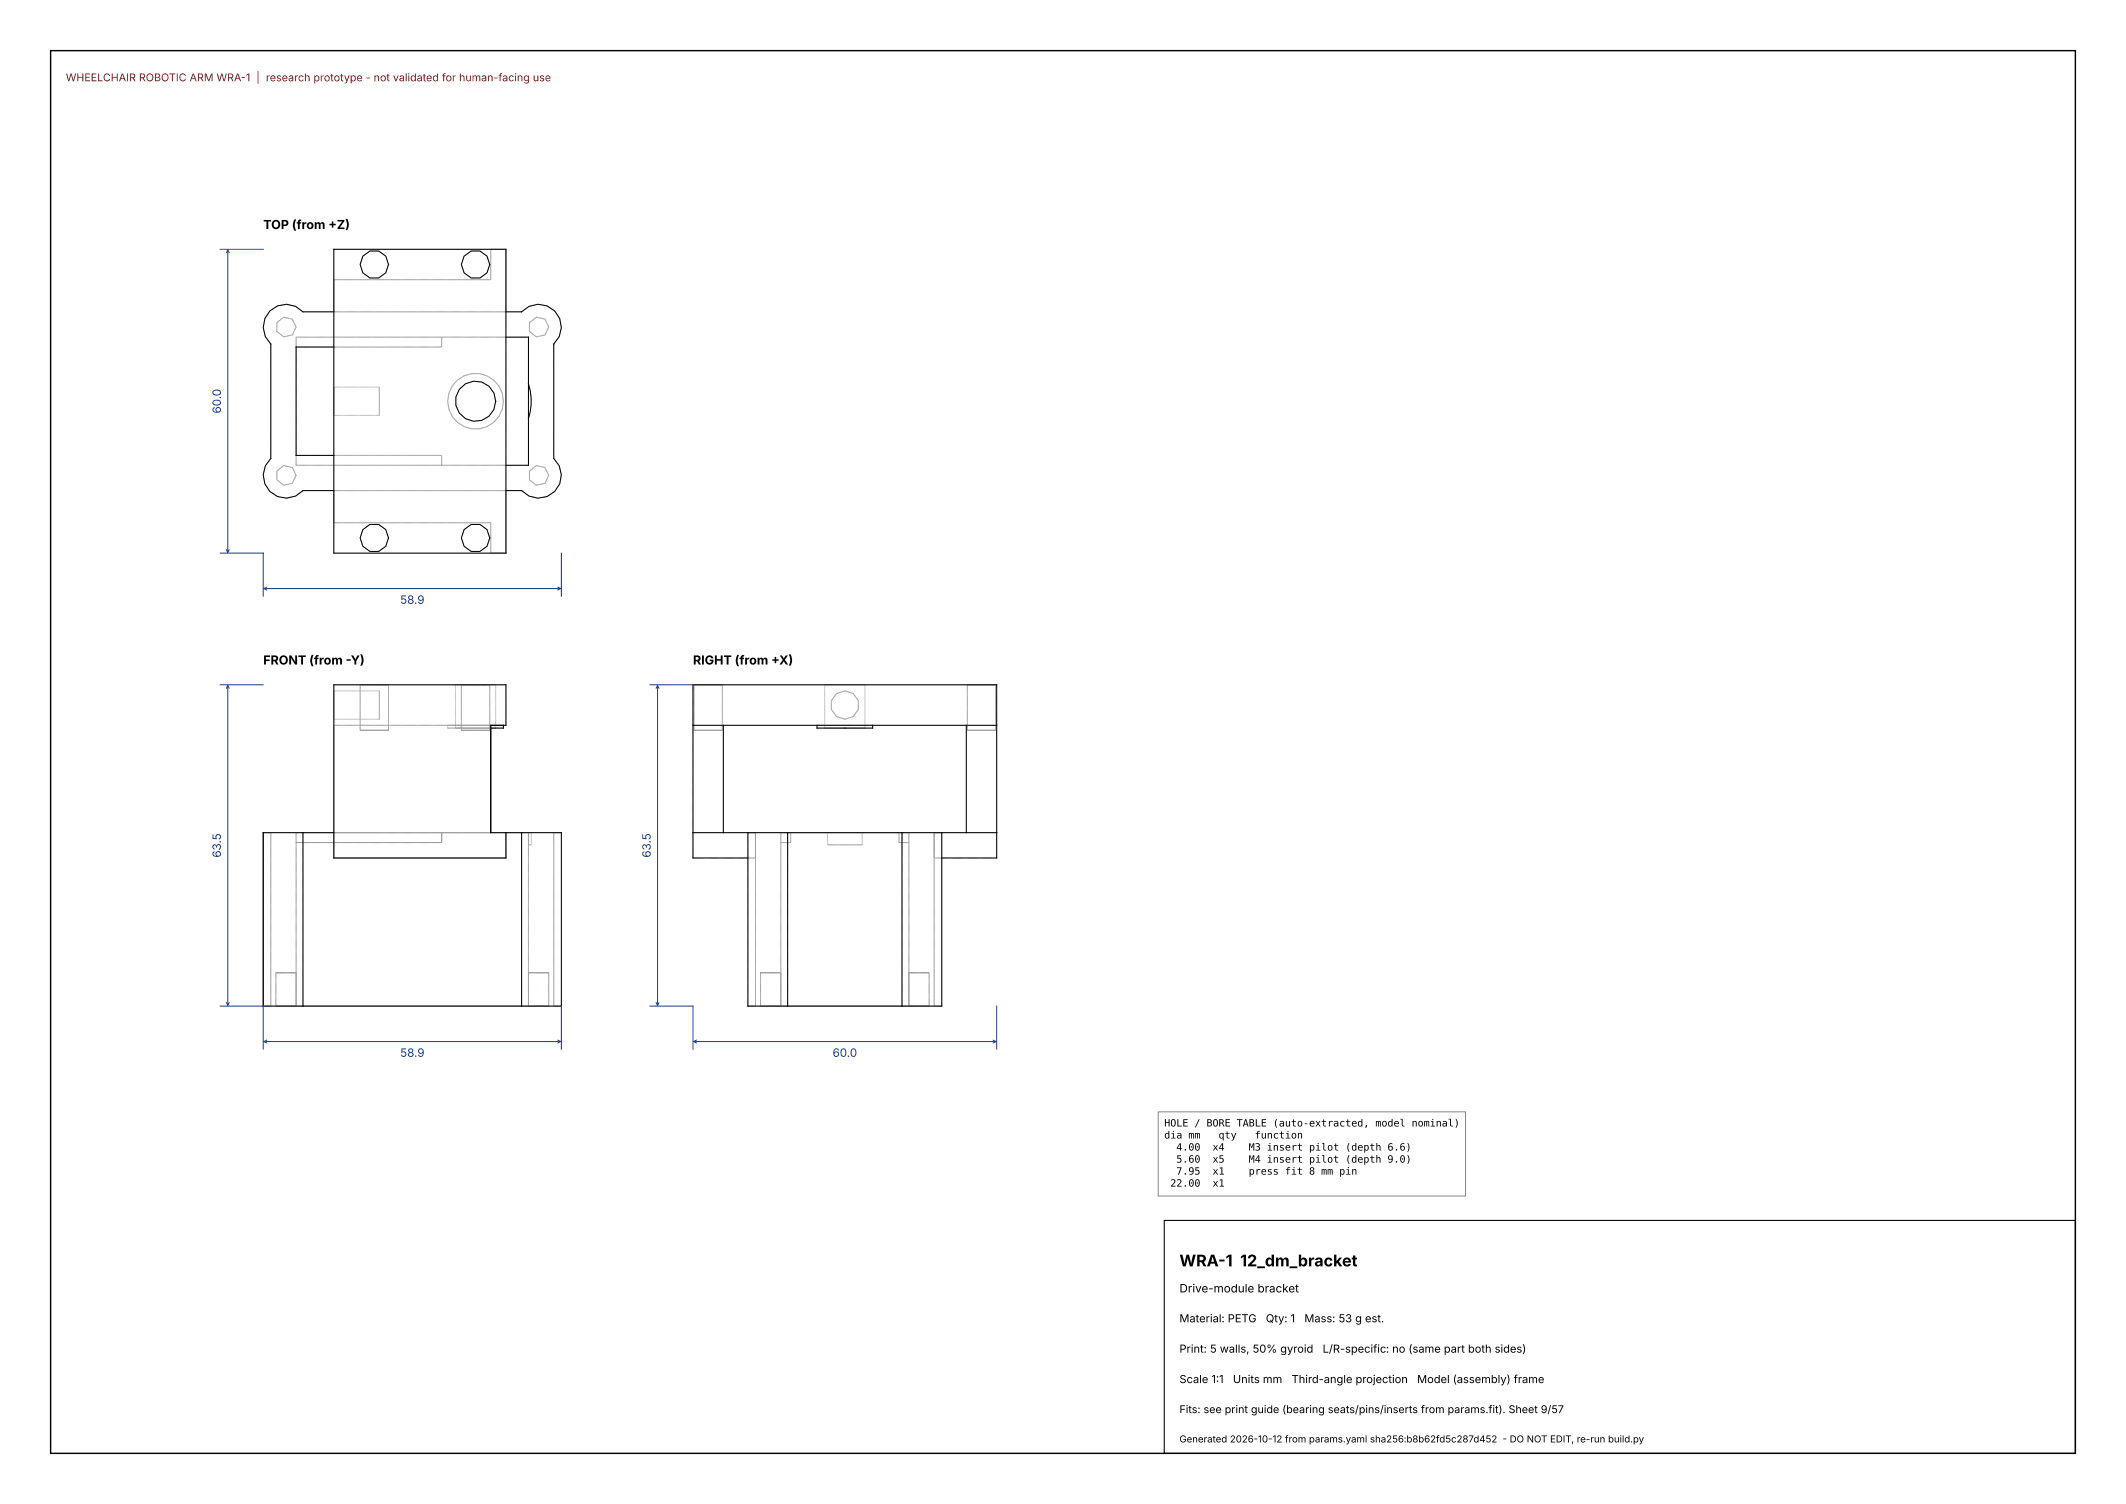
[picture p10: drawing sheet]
<svg xmlns="http://www.w3.org/2000/svg" width="420mm" height="297mm" viewBox="0 0 420 297" stroke-linecap="round" stroke-linejoin="round" font-family="sans-serif">
<path d="M10 10h400v277h-400z" fill="none" stroke="#000" stroke-width=".28"/>
<path d="M230 241h180v46h-180z" fill="none" stroke="#000" stroke-width=".21"/>
<g fill="none" stroke="#9a9a9a" stroke-width=".2">
<path d="M65.9 49.2h34v60h-34zM96.9 49.2v6h-31M53.3 61.4a4.5 4.5 0 0 1 6.6 .2h43.1a4.5 4.5 0 0 1 6.6-.2 4.5 4.5 0 0 1-.2 6.5v22.6a4.5 4.5 0 0 1 .2 6.6 4.5 4.5 0 0 1-6.6-.2h-43.1a4.5 4.5 0 0 1-6.6 .2 4.5 4.5 0 0 1 .2-6.6v-22.6a4.5 4.5 0 0 1-.2-6.5zM54.7 63.7l1.4-1.1 1.6 .4 .8 1.6-.8 1.5-1.6 .4-1.4-1.1zM58.5 66.6h45.9v25.3h-45.9zM65.9 76.4v5.6M65.9 76.4h9M74.9 76.4v5.6M87.2 66.6v1.9h-28.7M104.4 75.8a11 11 0 0 1 0 6.9M104.6 63.7l1.4-1.1 1.6 .4 .8 1.6-.8 1.5-1.6 .4-1.4-1.1zM54.7 93l1.4-1.1 1.6 .4 .8 1.6-.8 1.5-1.6 .4-1.4-1.1z"/>
<path d="M58.5 89.9h28.7v2M65.9 82h9M104.6 93l1.4-1.1 1.6 .4 .8 1.6-.8 1.5-1.6 .4-1.4-1.1zM65.9 103.2h31v6M66 136.4h8.9v5.6h-8.9zM71.2 135.2h5.5v9h-5.5zM90 135.2h7.9v8.6h-7.9zM91.2 135.2h5.6v9h-5.6zM137.1 135.2h5.6M137.1 135.2v9M142.7 135.2v9M162.9 135.2h8"/>
<path d="M162.9 135.2v8.6M170.9 135.2v8.6M191.1 135.2h5.6M191.1 135.2v9M196.7 135.2v9M66 143.2h34v-8h-34v34.2h34v-5M88.5 143.2h11M88.5 143.2h8.5v21.2M88.5 143.8h11M88.5 143.8h8.5M88.5 143.2v.6M136.9 143.2h60"/>
<path d="M137.1 144.2h5.6M142.9 143.2v21.2M161.4 143.2h11zM161.4 143.8h11M162.9 143.8h8M190.9 143.2v21.2M191.1 144.2h5.6M52 164.4h7.9v34.3h-7.9h1.5v-34.3zM87.2 164.4v2h-28.7M104.4 164.4h.6v2.4h-.6M104.4 164.4h-45.9v34.3M104.4 164.4v34.3"/>
<path d="M110.9 164.4h-1.5v34.3h1.5M110.9 164.4h-7.9v34.3h7.9M110.9 164.4v34.3M136.9 164.4h12.3M147.8 164.4h7.8v34.3h-7.8M147.8 164.4h1.4M147.8 164.4v34.3M149.2 164.4v34.3h-1.4M149.2 169.4h-12.3v-34.2h60v34.2h-12.4M156.2 164.4v2h-2M163.5 166.8v-2.4h6.8v2.4M163.5 166.8h6.8"/>
<path d="M177.6 164.4v2h2M184.5 164.4h1.5M184.5 164.4v34.3h1.5M184.5 164.4h12.4M186 164.4h-7.8v34.3h7.8M186 164.4v34.3M58.5 192.1h-4v6.6h4M58.5 198.7h45.9M104.4 192.1h4v6.6h-4M150.3 198.7h3.9M150.3 192.1h3.9zM150.3 192.1v6.6"/>
<path d="M154.2 198.7v-34.3h25.4v34.3M154.2 198.7h25.4M179.6 198.7h3.9M179.6 192.1h3.9zM183.5 192.1v6.6"/>
<circle cx="73.9" cy="52.2" r="2.8"/>
<circle cx="93.9" cy="52.2" r="2.8"/>
<circle cx="93.9" cy="79.2" r="4"/>
<circle cx="93.9" cy="79.2" r="5.5"/>
<circle cx="73.9" cy="106.2" r="2.8"/>
<circle cx="93.9" cy="106.2" r="2.8"/>
<circle cx="166.9" cy="139.2" r="2.8"/>
</g>
<g fill="none" stroke="#000" stroke-width=".2">
<path d="M65.9 49.2h34v60h-34zM65.9 61.6h-6a4.5 4.5 0 0 0-6.6-.2 4.5 4.5 0 0 0 .2 6.5v22.6a4.5 4.5 0 0 0-.2 6.6 4.5 4.5 0 0 0 6.6-.2h6M65.9 68.5h-7.4v21.4h7.4M99.9 61.6h3.1a4.5 4.5 0 0 1 6.6-.2 4.5 4.5 0 0 1-.2 6.5v22.6a4.5 4.5 0 0 1 .2 6.6 4.5 4.5 0 0 1-6.6-.2h-3.1M99.9 66.6h4.5v25.3h-4.5M104.4 75.8a11 11 0 0 1 0 6.9M97 143.2h2.5v.6h-2.5M97 143.2v21.2h6M97 143.2h3v-8h-34v34.2h34v-5M136.9 143.2h60M142.9 143.2v21.2M161.4 143.2v.6h11v-.6"/>
<path d="M190.9 143.2v21.2M59.9 164.4h-7.9v34.3h7.9M59.9 164.4h6.1M59.9 164.4v34.3M103 164.4h7.9v34.3h-7.9M103 164.4v34.3M136.9 164.4h10.9M147.8 164.4h7.8M147.8 164.4v34.3h7.8M147.8 169.4h-10.9v-34.2h60v34.2h-10.9M155.6 164.4h22.6M155.6 164.4v34.3"/>
<path d="M178.2 164.4h7.8M178.2 164.4v34.3M186 164.4v34.3h-7.8M186 164.4h10.9M59.9 198.7h43.1M155.6 198.7h22.6"/>
<circle cx="73.9" cy="52.2" r="2.8"/>
<circle cx="93.9" cy="52.2" r="2.8"/>
<circle cx="93.9" cy="79.2" r="4"/>
<circle cx="73.9" cy="106.2" r="2.8"/>
<circle cx="93.9" cy="106.2" r="2.8"/>
</g>
<g fill="none" stroke="#1a3b8a" stroke-width=".2">
<path d="M43.5 49.2h8.5M44.7 49.9l.3-.5 .3 .5M45 49.4v59.7M43.5 109.2h8.5v8.5M44.7 108.5l.3 .6 .3-.6M52.1 116.2h58.7M52.7 115.9l-.6 .3 .6 .3M110.2 115.9l.6 .3-.6 .3M110.9 109.2v8.5M43.5 135.2h8.5M44.7 135.9l.3-.5 .3 .5M45 135.4v63.1"/>
<path d="M128.4 135.2h8.5M129.6 135.9l.3-.5 .3 .5M129.9 135.4v63.1M43.5 198.7h8.5v8.5M44.7 198l.3 .5 .3-.5M110.9 198.7v8.5M128.4 198.7h8.5v8.5M129.6 198l.3 .5 .3-.5M196.9 198.7v8.5M52.1 205.7h58.7M52.7 205.4l-.6 .3 .6 .3M110.2 205.4l.6 .3-.6 .3"/>
<path d="M137 205.7h59.8M137.6 205.4l-.6 .3 .6 .3M196.2 205.4l.6 .3-.6 .3"/>
</g>
<path d="M228.8 219.6h60.7v16.6h-60.7z" fill="#fff" stroke="#888" stroke-width=".2"/>
<text font-size="3.2" x="233" y="250.1">WRA-1 12_dm_bracket</text>
<g font-size="2.5">
<text x="52" y="45.2">TOP (from +Z)</text>
<text x="52" y="131.2">FRONT (from -Y)</text>
<text x="136.9" y="131.2">RIGHT (from +X)</text>
</g>
<g font-size="2.3" fill="#1a3b8a">
<text x="43.6" y="81.7" transform="rotate(-90 43.6 81.7)">60.0</text>
<text x="79" y="119.3">58.9</text>
<text x="43.6" y="169.4" transform="rotate(-90 43.6 169.4)">63.5</text>
<text x="128.5" y="169.4" transform="rotate(-90 128.5 169.4)">63.5</text>
<text x="79" y="208.7">58.9</text>
<text x="164.5" y="208.7">60.0</text>
</g>
<text font-size="2.3" x="233" y="255.2">Drive-module bracket</text>
<g font-size="2.2">
<text x="233" y="261.1">Material: PETG</text>
<text x="250.1" y="261.1">Qty: 1</text>
<text x="257.7" y="261.1">Mass: 53 g est.</text>
<text x="233" y="267.1">Print: 5 walls, 50% gyroid</text>
<text x="261.3" y="267.1">L/R-specific: no (same part both sides)</text>
<text x="233" y="273.1">Scale 1:1</text>
<text x="243.6" y="273.1">Units mm</text>
<text x="255.2" y="273.1">Third-angle projection</text>
<text x="280" y="273.1">Model (assembly) frame</text>
</g>
<text font-size="2.1" fill="#a01010" x="13" y="16.1">WHEELCHAIR ROBOTIC ARM WRA-1 | research prototype - not validated for human-facing use</text>
<text font-size="2.1" x="233" y="279.1">Fits: see print guide (bearing seats/pins/inserts from params.fit). Sheet 9/57</text>
<g font-size="2">
<text x="230" y="222.5">HOLE / BORE TABLE (auto-extracted, model nominal)</text>
<text x="230" y="224.8">dia mm</text>
<text x="232.4" y="227.2">4.00</text>
<text x="239.5" y="227.2">x4</text>
<text x="240.7" y="224.8">qty</text>
<text x="246.7" y="227.2">M3 insert pilot (depth 6.6)</text>
<text x="247.9" y="224.8">function</text>
<text x="232.4" y="229.6">5.60</text>
<text x="232.4" y="232">7.95</text>
<text x="239.5" y="229.6">x5</text>
<text x="239.5" y="232">x1</text>
<text x="246.7" y="229.6">M4 insert pilot (depth 9.0)</text>
<text x="246.7" y="232">press fit 8 mm pin</text>
<text x="231.2" y="234.3">22.00</text>
<text x="239.5" y="234.3">x1</text>
</g>
<text font-size="1.9" x="233" y="284.8">Generated 2026-10-12 from params.yaml sha256:b8b62fd5c287d452 - DO NOT EDIT, re-run build.py</text>
</svg>
